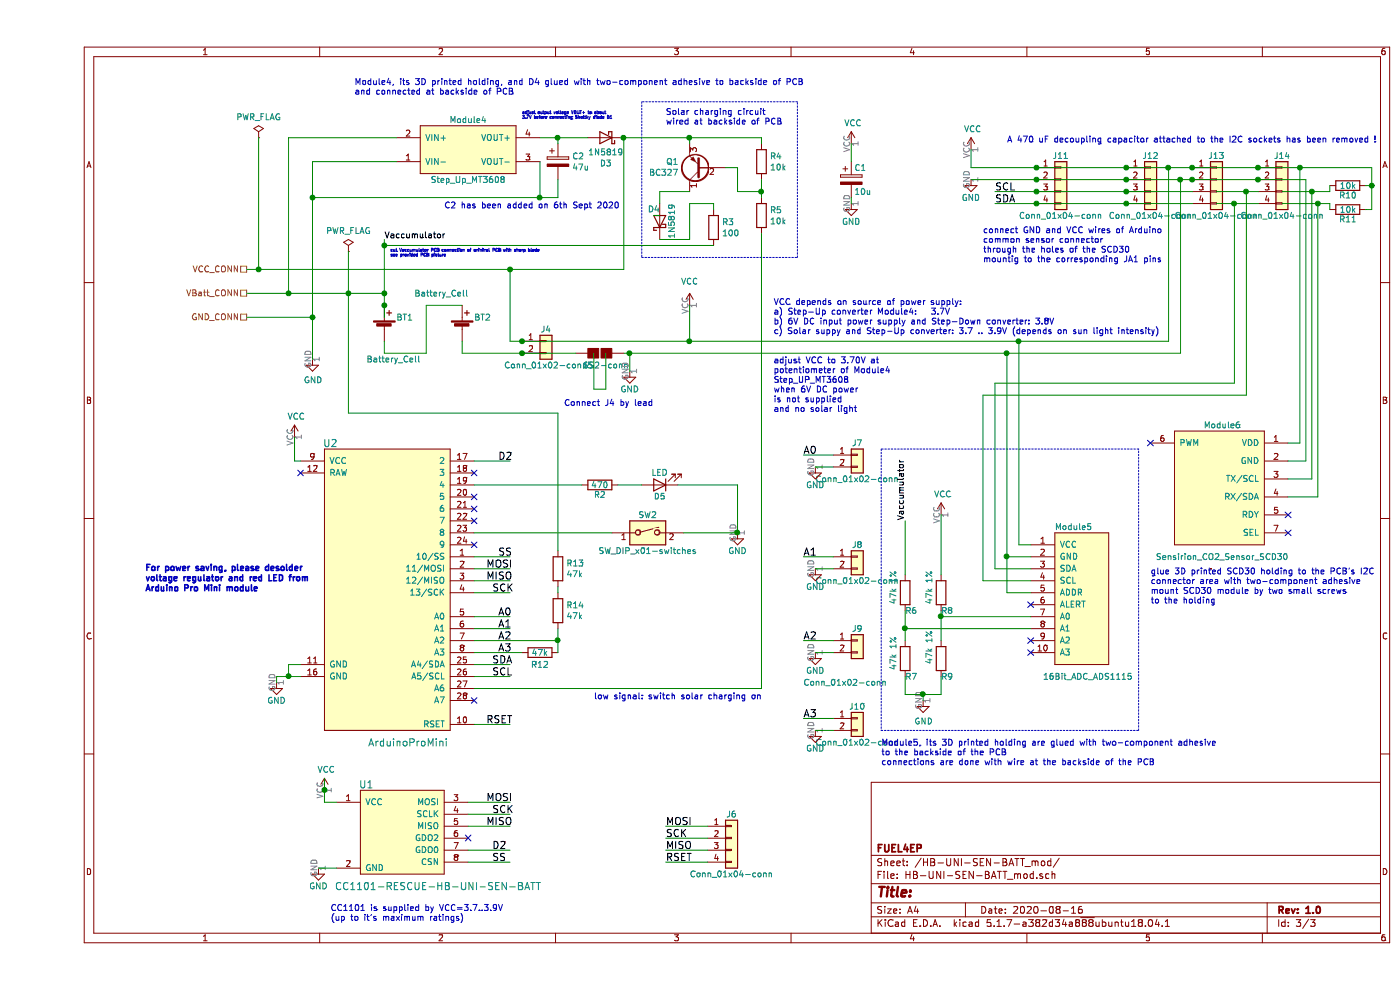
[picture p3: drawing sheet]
EESchema Schematic File Version 4
EELAYER 30 0
EELAYER END
$Descr A4 11693 8268
encoding utf-8
Sheet 3 3
Title ""
Date "2020-08-16"
Rev "1.0"
Comp "FUEL4EP"
Comment1 ""
Comment2 ""
Comment3 ""
Comment4 ""
$EndDescr
$Comp
L HB-UNI-SEN-BATT-rescue:Conn_01x04-conn J11
U 1 1
P 8550 1500
F 0 "J11" H 8550 1700 50  0000 C CNN
F 1 "Conn_01x04-conn" H 8550 1200 50  0000 C CNN
F 2 "Pin_Headers:Pin_Header_Straight_1x04_Pitch2.54mm" H 8550 1500 50  0001 C CNN
F 3 "" H 8550 1500 50  0001 C CNN
	1    8550 1500
	1    0    0    -1  
$EndComp
$Comp
L HB-UNI-SEN-BATT-rescue:Conn_01x04-conn J13
U 1 1
P 9850 1500
F 0 "J13" H 9850 1700 50  0000 C CNN
F 1 "Conn_01x04-conn" H 9850 1200 50  0000 C CNN
F 2 "Pin_Headers:Pin_Header_Straight_1x04_Pitch2.54mm" H 9850 1500 50  0001 C CNN
F 3 "" H 9850 1500 50  0001 C CNN
	1    9850 1500
	1    0    0    -1  
$EndComp
$Comp
L HB-UNI-SEN-BATT-rescue:SW_DIP_x01-switches SW2
U 1 1
P 5100 4450
F 0 "SW2" H 5100 4600 50  0000 C CNN
F 1 "SW_DIP_x01-switches" H 5100 4300 50  0000 C CNN
F 2 "Buttons_Switches_THT:SW_PUSH_6mm_h5mm" H 5100 4450 50  0001 C CNN
F 3 "" H 5100 4450 50  0001 C CNN
	1    5100 4450
	1    0    0    -1  
$EndComp
$Comp
L Device:LED D5
U 1 1
P 5200 4050
F 0 "D5" H 5200 4150 50  0000 C CNN
F 1 "LED" H 5200 3950 50  0000 C CNN
F 2 "LEDs:LED_D3.0mm" H 5200 4050 50  0001 C CNN
F 3 "~" H 5200 4050 50  0001 C CNN
	1    5200 4050
	-1   0    0    1   
$EndComp
$Comp
L HB-UNI-SEN-BATT-rescue:Conn_01x02-conn J9
U 1 1
P 6850 5350
F 0 "J9" H 6850 5450 50  0000 C CNN
F 1 "Conn_01x02-conn" H 6750 5000 50  0000 C CNN
F 2 "Pin_Headers:Pin_Header_Straight_1x02_Pitch2.54mm" H 6850 5350 50  0001 C CNN
F 3 "" H 6850 5350 50  0001 C CNN
	1    6850 5350
	1    0    0    -1  
$EndComp
$Comp
L HB-UNI-SEN-BATT-rescue:Conn_01x02-conn J10
U 1 1
P 6850 6000
F 0 "J10" H 6850 6100 50  0000 C CNN
F 1 "Conn_01x02-conn" H 6850 5800 50  0000 C CNN
F 2 "Pin_Headers:Pin_Header_Straight_1x02_Pitch2.54mm" H 6850 6000 50  0001 C CNN
F 3 "" H 6850 6000 50  0001 C CNN
	1    6850 6000
	1    0    0    -1  
$EndComp
$Comp
L Device:R R2
U 1 1
P 4700 4050
F 0 "R2" V 4780 4050 50  0000 C CNN
F 1 "470" V 4700 4050 50  0000 C CNN
F 2 "Resistors_THT:R_Axial_DIN0207_L6.3mm_D2.5mm_P2.54mm_Vertical" V 4630 4050 50  0001 C CNN
F 3 "~" H 4700 4050 50  0001 C CNN
	1    4700 4050
	0    1    1    0   
$EndComp
$Comp
L HB-UNI-SEN-BATT-rescue:Conn_01x02-conn J4
U 1 1
P 4250 2850
F 0 "J4" H 4250 2950 50  0000 C CNN
F 1 "Conn_01x02-conn" H 4250 2650 50  0000 C CNN
F 2 "Pin_Headers:Pin_Header_Straight_1x02_Pitch2.54mm" H 4250 2850 50  0001 C CNN
F 3 "" H 4250 2850 50  0001 C CNN
	1    4250 2850
	1    0    0    -1  
$EndComp
$Comp
L HB-UNI-SEN-BATT-rescue:CC1101-RESCUE-HB-UNI-SEN-BATT U1
U 1 1
P 2800 7250
F 0 "U1" H 2750 7950 60  0000 C CNN
F 1 "CC1101-RESCUE-HB-UNI-SEN-BATT" H 3350 7100 60  0000 C CNN
F 2 "Homebrew:CC1101" H 2800 7250 60  0001 C CNN
F 3 "" H 2800 7250 60  0001 C CNN
	1    2800 7250
	1    0    0    -1  
$EndComp
$Comp
L HB-UNI-SEN-BATT-rescue:Conn_01x04-conn J6
U 1 1
P 5800 7000
F 0 "J6" H 5800 7200 50  0000 C CNN
F 1 "Conn_01x04-conn" H 5800 6700 50  0000 C CNN
F 2 "Pin_Headers:Pin_Header_Straight_1x04_Pitch2.54mm" H 5800 7000 50  0001 C CNN
F 3 "" H 5800 7000 50  0001 C CNN
	1    5800 7000
	1    0    0    -1  
$EndComp
$Comp
L power:GND #PWR020
U 1 1
P 7800 1500
F 0 "#PWR020" H 7800 1250 50  0001 C CNN
F 1 "GND" H 7800 1350 50  0000 C CNN
F 2 "" H 7800 1500 50  0001 C CNN
F 3 "" H 7800 1500 50  0001 C CNN
	1    7800 1500
	1    0    0    -1  
$EndComp
$Comp
L power:GND #PWR08
U 1 1
P 4950 3100
F 0 "#PWR08" H 4950 2850 50  0001 C CNN
F 1 "GND" H 4950 2950 50  0000 C CNN
F 2 "" H 4950 3100 50  0001 C CNN
F 3 "" H 4950 3100 50  0001 C CNN
	1    4950 3100
	1    0    0    -1  
$EndComp
$Comp
L power:GND #PWR011
U 1 1
P 6500 3900
F 0 "#PWR011" H 6500 3650 50  0001 C CNN
F 1 "GND" H 6500 3750 50  0000 C CNN
F 2 "" H 6500 3900 50  0001 C CNN
F 3 "" H 6500 3900 50  0001 C CNN
	1    6500 3900
	1    0    0    -1  
$EndComp
$Comp
L power:GND #PWR06
U 1 1
P 2350 7250
F 0 "#PWR06" H 2350 7000 50  0001 C CNN
F 1 "GND" H 2350 7100 50  0000 C CNN
F 2 "" H 2350 7250 50  0001 C CNN
F 3 "" H 2350 7250 50  0001 C CNN
	1    2350 7250
	1    0    0    -1  
$EndComp
$Comp
L power:GND #PWR03
U 1 1
P 2000 5700
F 0 "#PWR03" H 2000 5450 50  0001 C CNN
F 1 "GND" H 2000 5550 50  0000 C CNN
F 2 "" H 2000 5700 50  0001 C CNN
F 3 "" H 2000 5700 50  0001 C CNN
	1    2000 5700
	1    0    0    -1  
$EndComp
$Comp
L power:GND #PWR012
U 1 1
P 6500 4750
F 0 "#PWR012" H 6500 4500 50  0001 C CNN
F 1 "GND" H 6500 4600 50  0000 C CNN
F 2 "" H 6500 4750 50  0001 C CNN
F 3 "" H 6500 4750 50  0001 C CNN
	1    6500 4750
	1    0    0    -1  
$EndComp
$Comp
L power:GND #PWR013
U 1 1
P 6500 5450
F 0 "#PWR013" H 6500 5200 50  0001 C CNN
F 1 "GND" H 6500 5300 50  0000 C CNN
F 2 "" H 6500 5450 50  0001 C CNN
F 3 "" H 6500 5450 50  0001 C CNN
	1    6500 5450
	1    0    0    -1  
$EndComp
$Comp
L power:GND #PWR014
U 1 1
P 6500 6100
F 0 "#PWR014" H 6500 5850 50  0001 C CNN
F 1 "GND" H 6500 5950 50  0000 C CNN
F 2 "" H 6500 6100 50  0001 C CNN
F 3 "" H 6500 6100 50  0001 C CNN
	1    6500 6100
	1    0    0    -1  
$EndComp
$Comp
L power:GND #PWR010
U 1 1
P 5850 4450
F 0 "#PWR010" H 5850 4200 50  0001 C CNN
F 1 "GND" H 5850 4300 50  0000 C CNN
F 2 "" H 5850 4450 50  0001 C CNN
F 3 "" H 5850 4450 50  0001 C CNN
	1    5850 4450
	1    0    0    -1  
$EndComp
NoConn ~ 3650 3950
NoConn ~ 2200 3950
NoConn ~ 3650 4350
NoConn ~ 3600 7000
Text Label 3850 3850 0    60   ~ 0
D2
Text Label 3800 7100 0    60   ~ 0
D2
Text Label 3850 4650 0    60   ~ 0
SS
Text Label 3750 4750 0    60   ~ 0
MOSI
Text Label 3750 4850 0    60   ~ 0
MISO
Text Label 3800 4950 0    60   ~ 0
SCK
Text Label 3800 7200 0    60   ~ 0
SS
Text Label 3850 5150 0    60   ~ 0
A0
Text Label 3850 5250 0    60   ~ 0
A1
Text Label 3850 5350 0    60   ~ 0
A2
Text Label 3850 5450 0    60   ~ 0
A3
Text Label 3800 5550 0    60   ~ 0
SDA
Text Label 3800 5650 0    60   ~ 0
SCL
Text Label 3750 6050 0    60   ~ 0
RSET
Text Label 3750 6700 0    60   ~ 0
MOSI
Text Label 3750 6900 0    60   ~ 0
MISO
Text Label 3800 6800 0    60   ~ 0
SCK
Text Label 5250 7200 0    60   ~ 0
RSET
Text Label 5250 7100 0    60   ~ 0
MISO
Text Label 5250 7000 0    60   ~ 0
SCK
Text Label 5250 6900 0    60   ~ 0
MOSI
Text Label 6400 6000 0    60   ~ 0
A3
Text Label 6400 5350 0    60   ~ 0
A2
Text Label 6400 4650 0    60   ~ 0
A1
Text Label 6400 3800 0    60   ~ 0
A0
Text Label 8000 1700 0    60   ~ 0
SDA
Text Label 8000 1600 0    60   ~ 0
SCL
$Comp
L Device:Battery_Cell BT1
U 1 1
P 2900 2750
F 0 "BT1" H 3000 2850 50  0000 L CNN
F 1 "Battery_Cell" H 2750 2500 50  0000 L CNN
F 2 "Homebrew:BATTERY_HOLDER_GOOBAY_AA" V 2900 2810 50  0001 C CNN
F 3 "~" V 2900 2810 50  0001 C CNN
	1    2900 2750
	1    0    0    -1  
$EndComp
$Comp
L Device:Battery_Cell BT2
U 1 1
P 3550 2750
F 0 "BT2" H 3650 2850 50  0000 L CNN
F 1 "Battery_Cell" H 3150 3050 50  0000 L CNN
F 2 "Homebrew:BATTERY_HOLDER_GOOBAY_AA" V 3550 2810 50  0001 C CNN
F 3 "~" V 3550 2810 50  0001 C CNN
	1    3550 2750
	1    0    0    -1  
$EndComp
$Comp
L HB-UNI-SEN-BATT-rescue:Conn_01x04-conn J12
U 1 1
P 9300 1500
F 0 "J12" H 9300 1700 50  0000 C CNN
F 1 "Conn_01x04-conn" H 9300 1200 50  0000 C CNN
F 2 "Pin_Headers:Pin_Header_Straight_1x04_Pitch2.54mm" H 9300 1500 50  0001 C CNN
F 3 "" H 9300 1500 50  0001 C CNN
	1    9300 1500
	1    0    0    -1  
$EndComp
$Comp
L HB-UNI-SEN-BATT-rescue:Conn_01x02-conn J8
U 1 1
P 6850 4650
F 0 "J8" H 6850 4750 50  0000 C CNN
F 1 "Conn_01x02-conn" H 6850 4450 50  0000 C CNN
F 2 "Pin_Headers:Pin_Header_Straight_1x02_Pitch2.54mm" H 6850 4650 50  0001 C CNN
F 3 "" H 6850 4650 50  0001 C CNN
	1    6850 4650
	1    0    0    -1  
$EndComp
$Comp
L HB-UNI-SEN-BATT-rescue:Conn_01x02-conn J7
U 1 1
P 6850 3800
F 0 "J7" H 6850 3900 50  0000 C CNN
F 1 "Conn_01x02-conn" H 6850 3600 50  0000 C CNN
F 2 "Pin_Headers:Pin_Header_Straight_1x02_Pitch2.54mm" H 6850 3800 50  0001 C CNN
F 3 "" H 6850 3800 50  0001 C CNN
	1    6850 3800
	1    0    0    -1  
$EndComp
NoConn ~ 3650 4250
$Comp
L power:GND #PWR016
U 1 1
P 6800 1700
F 0 "#PWR016" H 6800 1450 50  0001 C CNN
F 1 "GND" H 6800 1550 50  0000 C CNN
F 2 "" H 6800 1700 50  0001 C CNN
F 3 "" H 6800 1700 50  0001 C CNN
	1    6800 1700
	1    0    0    -1  
$EndComp
$Comp
L Device:CP C1
U 1 1
P 6800 1500
F 0 "C1" H 6825 1600 50  0000 L CNN
F 1 "10u" H 6825 1400 50  0000 L CNN
F 2 "Capacitors_THT:CP_Radial_D4.0mm_P1.50mm" H 6838 1350 50  0001 C CNN
F 3 "~" H 6800 1500 50  0001 C CNN
	1    6800 1500
	1    0    0    -1  
$EndComp
Wire Wire Line
	3650 4450 4800 4450
Wire Wire Line
	3950 3850 3650 3850
Wire Wire Line
	2350 7250 2500 7250
Wire Wire Line
	2000 5650 2100 5650
Wire Wire Line
	2000 5700 2000 5650
Wire Wire Line
	2100 5650 2100 5550
Wire Wire Line
	2100 5550 2200 5550
Connection ~ 2100 5650
Wire Wire Line
	6400 3800 6650 3800
Wire Wire Line
	6400 4650 6650 4650
Wire Wire Line
	6500 5450 6650 5450
Wire Wire Line
	6400 6000 6650 6000
Wire Wire Line
	6500 6100 6650 6100
Wire Wire Line
	5250 7100 5600 7100
Wire Wire Line
	5250 7200 5600 7200
Wire Wire Line
	5250 6900 5600 6900
Wire Wire Line
	5250 7000 5600 7000
Wire Wire Line
	3600 7200 3950 7200
Wire Wire Line
	3600 7100 3950 7100
Wire Wire Line
	3600 6700 3950 6700
Wire Wire Line
	3600 6800 3950 6800
Wire Wire Line
	3600 6900 3950 6900
Wire Wire Line
	3650 4650 3950 4650
Wire Wire Line
	3650 4750 3950 4750
Wire Wire Line
	3650 5650 3950 5650
Wire Wire Line
	4850 4050 5050 4050
Wire Wire Line
	3650 4950 3950 4950
Wire Wire Line
	3650 4850 3950 4850
Wire Wire Line
	3650 5150 3950 5150
Wire Wire Line
	3650 5250 3950 5250
Wire Wire Line
	3650 5550 3950 5550
Wire Wire Line
	6650 5350 6400 5350
Wire Wire Line
	3250 2550 3250 2950
Wire Wire Line
	3250 2550 3550 2550
Wire Wire Line
	6500 3900 6650 3900
Wire Wire Line
	6500 4750 6650 4750
Wire Wire Line
	6800 1650 6800 1700
Wire Wire Line
	2900 2850 2900 2950
Wire Wire Line
	2900 2950 3250 2950
$Comp
L Device:R R10
U 1 1
P 10950 1550
F 0 "R10" V 11030 1550 50  0000 C CNN
F 1 "10k" V 10950 1550 50  0000 C CNN
F 2 "Resistors_THT:R_Axial_DIN0207_L6.3mm_D2.5mm_P2.54mm_Vertical" V 10880 1550 50  0001 C CNN
F 3 "~" H 10950 1550 50  0001 C CNN
	1    10950 1550
	0    1    1    0   
$EndComp
$Comp
L Device:R R11
U 1 1
P 10950 1750
F 0 "R11" V 11030 1750 50  0000 C CNN
F 1 "10k" V 10950 1750 50  0000 C CNN
F 2 "Resistors_THT:R_Axial_DIN0207_L6.3mm_D2.5mm_P2.54mm_Vertical" V 10880 1750 50  0001 C CNN
F 3 "~" H 10950 1750 50  0001 C CNN
	1    10950 1750
	0    1    1    0   
$EndComp
Wire Wire Line
	10800 1700 10800 1750
Wire Wire Line
	10800 1600 10800 1550
Wire Wire Line
	11150 1400 11150 1550
Wire Wire Line
	11150 1750 11100 1750
Wire Wire Line
	11100 1550 11150 1550
Connection ~ 11150 1550
$Comp
L HB-UNI-SEN-BATT-rescue:GS2-conn J5
U 1 1
P 4700 2950
F 0 "J5" V 4800 2850 50  0000 C CNN
F 1 "GS2-conn" V 4800 3000 50  0000 C CNN
F 2 "Connectors:GS2" V 4774 2950 50  0001 C CNN
F 3 "" H 4700 2950 50  0001 C CNN
	1    4700 2950
	0    1    1    0   
$EndComp
$Comp
L Homebrew:ArduinoProMini U2
U 1 1
P 2950 5050
F 0 "U2" H 2450 6400 60  0000 C CNN
F 1 "ArduinoProMini" H 3100 3900 60  0000 C CNN
F 2 "Homebrew:ArduinoProMini" H 2950 4950 60  0001 C CNN
F 3 "" H 2950 4950 60  0001 C CNN
	1    2950 5050
	1    0    0    -1  
$EndComp
Wire Wire Line
	3650 6050 3950 6050
NoConn ~ 3650 5850
Wire Wire Line
	2100 5650 2200 5650
Wire Wire Line
	11150 1550 11150 1750
Wire Wire Line
	2900 2450 2900 2550
$Comp
L power:GND #PWR05
U 1 1
P 2300 3000
F 0 "#PWR05" H 2300 2750 50  0001 C CNN
F 1 "GND" H 2305 2827 50  0000 C CNN
F 2 "" H 2300 3000 50  0001 C CNN
F 3 "" H 2300 3000 50  0001 C CNN
	1    2300 3000
	1    0    0    -1  
$EndComp
Wire Wire Line
	4050 2950 4500 2950
Wire Wire Line
	4650 2950 4650 3250
Wire Wire Line
	4650 3250 4750 3250
Wire Wire Line
	4750 3250 4750 2950
Wire Wire Line
	2300 2650 2300 3000
Text HLabel 1750 2450 0    50   UnSpc ~ 0
VBatt_CONN
Text HLabel 1750 2250 0    50   UnSpc ~ 0
VCC_CONN
Text HLabel 1750 2650 0    50   UnSpc ~ 0
GND_CONN
Wire Wire Line
	9850 1600 10100 1600
Wire Wire Line
	9850 1700 10000 1700
Wire Wire Line
	2300 2650 1750 2650
Connection ~ 2300 2650
$Comp
L power:VCC #PWR09
U 1 1
P 5450 2550
F 0 "#PWR09" H 5450 2400 50  0001 C CNN
F 1 "VCC" H 5450 2750 50  0000 C CNN
F 2 "" H 5450 2550 50  0001 C CNN
F 3 "" H 5450 2550 50  0001 C CNN
	1    5450 2550
	1    0    0    -1  
$EndComp
$Comp
L power:VCC #PWR015
U 1 1
P 6800 1200
F 0 "#PWR015" H 6800 1050 50  0001 C CNN
F 1 "VCC" H 6815 1373 50  0000 C CNN
F 2 "" H 6800 1200 50  0001 C CNN
F 3 "" H 6800 1200 50  0001 C CNN
	1    6800 1200
	1    0    0    -1  
$EndComp
$Comp
L power:VCC #PWR019
U 1 1
P 7800 1250
F 0 "#PWR019" H 7800 1100 50  0001 C CNN
F 1 "VCC" H 7815 1423 50  0000 C CNN
F 2 "" H 7800 1250 50  0001 C CNN
F 3 "" H 7800 1250 50  0001 C CNN
	1    7800 1250
	1    0    0    -1  
$EndComp
Wire Wire Line
	7800 1400 7800 1250
$Comp
L power:VCC #PWR04
U 1 1
P 2150 3650
F 0 "#PWR04" H 2150 3500 50  0001 C CNN
F 1 "VCC" H 2165 3823 50  0000 C CNN
F 2 "" H 2150 3650 50  0001 C CNN
F 3 "" H 2150 3650 50  0001 C CNN
	1    2150 3650
	1    0    0    -1  
$EndComp
Wire Wire Line
	2200 3850 2150 3850
Wire Wire Line
	2150 3850 2150 3650
$Comp
L power:VCC #PWR07
U 1 1
P 2400 6600
F 0 "#PWR07" H 2400 6450 50  0001 C CNN
F 1 "VCC" H 2415 6773 50  0000 C CNN
F 2 "" H 2400 6600 50  0001 C CNN
F 3 "" H 2400 6600 50  0001 C CNN
	1    2400 6600
	1    0    0    -1  
$EndComp
Wire Wire Line
	2500 6700 2400 6700
Wire Wire Line
	2400 6700 2400 6600
Connection ~ 2400 6600
Wire Wire Line
	2400 6600 2400 6500
$Comp
L HB-UNI-Sensor1-CO2_SCD30:Step_Up_MT3608 Module?
U 1 1
P 3600 1250
AR Path="/5F394827" Ref="Module?"  Part="1" 
AR Path="/5F37F134/5F394827" Ref="Module4"  Part="1" 
F 0 "Module4" H 3600 1500 50  0000 C CNN
F 1 "Step_Up_MT3608" H 3600 1000 50  0000 C CNN
F 2 "" H 3600 1750 50  0001 C CNN
F 3 "https://chips-and-more.com/cm/pdf/K3608.pdf" H 3600 1750 50  0001 C CNN
	1    3600 1250
	1    0    0    -1  
$EndComp
Connection ~ 2900 2550
Wire Wire Line
	2900 2550 2900 2650
Wire Wire Line
	2300 1350 2300 1650
Wire Wire Line
	4200 1150 4350 1150
Wire Wire Line
	4900 2250 3950 2250
Connection ~ 3950 2250
Wire Wire Line
	4200 1350 4200 1650
Wire Wire Line
	4200 1650 2300 1650
Connection ~ 2300 1650
Wire Wire Line
	2300 1650 2300 2650
Text Notes 2650 800  0    50   ~ 0
Module4, its 3D printed holding, and D4 glued with two-component adhesive to backside of PCB\nand connected at backside of PCB\n
Text Notes 4400 3400 0    50   ~ 0
Connect J4 by lead
Text Notes 2450 7700 0    50   ~ 0
CC1101 is supplied by VCC=3.7..3.9V \n(up to it's maximum ratings)\n
Text Notes 6150 2800 0    50   ~ 0
VCC depends on source of power supply:\na) Step-Up converter Module4:   3.7V\nb) 6V DC input power supply and Step-Down converter: 3.8V\nc) Solar suppy and Step-Up converter: 3.7 .. 3.9V (depends on sun light intensity)
Text Notes 900  4950 0    50   ~ 10
For power saving, please desolder\nvoltage regulator and red LED from\nArduino Pro Mini module
NoConn ~ 3650 4150
$Comp
L Transistor_BJT:BC327 Q1
U 1 1
P 5550 1400
F 0 "Q1" H 5741 1354 50  0000 L CNN
F 1 "BC327" H 5741 1445 50  0000 L CNN
F 2 "Package_TO_SOT_THT:TO-92_Inline" H 5750 1325 50  0001 L CIN
F 3 "http://www.onsemi.com/pub_link/Collateral/BC327-D.PDF" H 5550 1400 50  0001 L CNN
	1    5550 1400
	-1   0    0    1   
$EndComp
$Comp
L Device:R R4
U 1 1
P 6050 1350
F 0 "R4" H 6120 1396 50  0000 L CNN
F 1 "10k" H 6120 1305 50  0000 L CNN
F 2 "" V 5980 1350 50  0001 C CNN
F 3 "~" H 6050 1350 50  0001 C CNN
	1    6050 1350
	1    0    0    -1  
$EndComp
$Comp
L Device:R R5
U 1 1
P 6050 1800
F 0 "R5" H 6120 1846 50  0000 L CNN
F 1 "10k" H 6120 1755 50  0000 L CNN
F 2 "" V 5980 1800 50  0001 C CNN
F 3 "~" H 6050 1800 50  0001 C CNN
	1    6050 1800
	1    0    0    -1  
$EndComp
$Comp
L Device:R R3
U 1 1
P 5650 1900
F 0 "R3" H 5720 1946 50  0000 L CNN
F 1 "100" H 5720 1855 50  0000 L CNN
F 2 "" V 5580 1900 50  0001 C CNN
F 3 "~" H 5650 1900 50  0001 C CNN
	1    5650 1900
	1    0    0    -1  
$EndComp
Wire Wire Line
	6050 1200 6050 1150
Wire Wire Line
	2900 2050 2900 2450
Connection ~ 2900 2450
Connection ~ 2600 2450
Wire Wire Line
	2600 2450 2900 2450
Wire Wire Line
	2600 2100 2600 2450
$Comp
L power:PWR_FLAG #FLG09
U 1 1
P 2600 2100
F 0 "#FLG09" H 2600 2175 50  0001 C CNN
F 1 "PWR_FLAG" H 2600 2273 50  0000 C CNN
F 2 "" H 2600 2100 50  0001 C CNN
F 3 "~" H 2600 2100 50  0001 C CNN
	1    2600 2100
	1    0    0    -1  
$EndComp
Wire Wire Line
	6050 1950 6050 5750
Wire Wire Line
	3650 5750 6050 5750
Text Notes 4650 5850 0    50   ~ 0
low signal: switch solar charging on
Text Notes 5250 1050 0    50   ~ 0
Solar charging circuit\nwired at backside of PCB
Wire Notes Line
	5050 2150 6350 2150
Wire Notes Line
	6350 2150 6350 850 
Wire Notes Line
	6350 850  5050 850 
Wire Notes Line
	5050 850  5050 2150
Wire Wire Line
	4900 2950 4950 2950
Wire Wire Line
	4950 3100 4950 2950
Connection ~ 4950 2950
Wire Wire Line
	4050 2950 3550 2950
Wire Wire Line
	3550 2850 3550 2950
Connection ~ 4050 2950
Wire Wire Line
	3950 2850 4050 2850
Wire Wire Line
	3950 2250 3950 2850
Wire Wire Line
	9450 2850 9450 1400
Connection ~ 9450 1400
Wire Wire Line
	9450 1400 9650 1400
Wire Wire Line
	9550 1500 9650 1500
Wire Wire Line
	9550 1500 9550 2950
Wire Wire Line
	4950 2950 8100 2950
Text Notes 4050 1000 0    24   ~ 0
adjust output voltage VOUT+ to about\n3.7V before connecting Shottky diode D1
Text Notes 6150 3450 0    50   ~ 0
adjust VCC to 3.70V at\npotentiometer of Module4\nStep_UP_MT3608\nwhen 6V DC power\nis not supplied\nand no solar light
Text Notes 7900 2200 0    50   ~ 0
connect GND and VCC wires of Arduino\ncommon sensor connector\nthrough the holes of the SCD30\nmountig to the corresponding JA1 pins
NoConn ~ 10450 4300
NoConn ~ 10450 4450
NoConn ~ 9300 3700
Text Notes 9300 5050 0    50   ~ 0
glue 3D printed SCD30 holding to the PCB's I2C\nconnector area with two-component adhesive\nmount SCD30 module by two small screws\nto the holding
$Comp
L HB-UNI-Sensor1-CO2_SCD30:Sensirion_CO2_Sensor_SCD30 Module6
U 1 1
P 9900 4050
F 0 "Module6" H 9900 4550 50  0000 C CNN
F 1 "Sensirion_CO2_Sensor_SCD30" H 9900 3450 50  0000 C CNN
F 2 "" H 9700 4550 50  0001 C CNN
F 3 "https://www.sensirion.com/fileadmin/user_upload/customers/sensirion/Dokumente/9.5_CO2/Sensirion_CO2_Sensors_SCD30_Datasheet.pdf" H 9700 4550 50  0001 C CNN
	1    9900 4050
	-1   0    0    -1  
$EndComp
Wire Wire Line
	3650 4050 4550 4050
Wire Wire Line
	5400 4450 5850 4450
Wire Wire Line
	5850 4450 5850 4050
Wire Wire Line
	5350 4050 5850 4050
Connection ~ 5850 4450
Text Notes 2950 2150 0    24   ~ 0
cut Vaccumulator PCB connection of orininal PCB with sharp blade\nsee provided PCB picture
Text Label 2900 2000 0    50   ~ 0
Vaccumulator
Wire Wire Line
	2900 2050 2900 2000
Connection ~ 2900 2050
Wire Wire Line
	10550 3700 10550 1400
Wire Wire Line
	10550 1400 11150 1400
Wire Wire Line
	10600 1500 10600 3850
Wire Wire Line
	10450 4000 10650 4000
Wire Wire Line
	10650 4000 10650 1600
Wire Wire Line
	10650 1600 10800 1600
Wire Wire Line
	10450 4150 10700 4150
Wire Wire Line
	10700 4150 10700 1700
Wire Wire Line
	10700 1700 10800 1700
$Comp
L HB-UNI-Sensor1-CO2_SCD30:16Bit_ADC_ADS1115 Module5
U 1 1
P 8750 5000
F 0 "Module5" H 8500 5600 50  0000 L CNN
F 1 "16Bit_ADC_ADS1115" H 8400 4350 50  0000 L CNN
F 2 "" H 8500 5700 50  0001 C CNN
F 3 "https://www.ti.com/lit/ds/symlink/ads1115.pdf" H 8500 5700 50  0001 C CNN
	1    8750 5000
	1    0    0    -1  
$EndComp
Wire Wire Line
	8200 4550 8200 2850
Connection ~ 8200 2850
Wire Wire Line
	8200 2850 9450 2850
Wire Wire Line
	8300 4650 8100 4650
Wire Wire Line
	8100 4650 8100 2950
Connection ~ 8100 2950
Wire Wire Line
	8100 2950 9550 2950
Wire Wire Line
	8300 4750 8000 4750
Wire Wire Line
	8000 4750 8000 3200
Wire Wire Line
	10000 3200 10000 1700
Wire Wire Line
	8000 3200 10000 3200
Wire Wire Line
	8300 4850 7900 4850
Wire Wire Line
	7900 4850 7900 3300
Wire Wire Line
	7900 3300 10100 3300
Wire Wire Line
	10100 3300 10100 1600
Wire Wire Line
	8350 1500 7800 1500
Wire Wire Line
	8350 1400 7800 1400
Wire Wire Line
	8350 1600 8000 1600
Wire Wire Line
	8350 1700 8000 1700
Connection ~ 9100 1400
Wire Wire Line
	9100 1400 9450 1400
$Comp
L HB-UNI-SEN-BATT-rescue:Conn_01x04-conn J14
U 1 1
P 10400 1500
F 0 "J14" H 10400 1700 50  0000 C CNN
F 1 "Conn_01x04-conn" H 10400 1200 50  0000 C CNN
F 2 "Pin_Headers:Pin_Header_Straight_1x04_Pitch2.54mm" H 10400 1500 50  0001 C CNN
F 3 "" H 10400 1500 50  0001 C CNN
	1    10400 1500
	1    0    0    -1  
$EndComp
Wire Wire Line
	10200 1600 10100 1600
Connection ~ 10100 1600
Wire Wire Line
	10200 1700 10000 1700
Connection ~ 10000 1700
Wire Wire Line
	10650 1600 10400 1600
Connection ~ 10650 1600
Wire Wire Line
	10700 1700 10400 1700
Connection ~ 10700 1700
$Comp
L Device:R R6
U 1 1
P 7250 4950
F 0 "R6" H 7250 4800 50  0000 L CNN
F 1 "47k 1%" V 7150 4850 50  0000 L CNN
F 2 "" V 7180 4950 50  0001 C CNN
F 3 "~" H 7250 4950 50  0001 C CNN
	1    7250 4950
	1    0    0    -1  
$EndComp
$Comp
L Device:R R8
U 1 1
P 7550 4950
F 0 "R8" H 7550 4800 50  0000 L CNN
F 1 "47k 1%" V 7450 4850 50  0000 L CNN
F 2 "" V 7480 4950 50  0001 C CNN
F 3 "~" H 7550 4950 50  0001 C CNN
	1    7550 4950
	1    0    0    -1  
$EndComp
$Comp
L Device:R R9
U 1 1
P 7550 5500
F 0 "R9" H 7550 5350 50  0000 L CNN
F 1 "47k 1%" V 7450 5450 50  0000 L CNN
F 2 "" V 7480 5500 50  0001 C CNN
F 3 "~" H 7550 5500 50  0001 C CNN
	1    7550 5500
	1    0    0    -1  
$EndComp
$Comp
L power:GND #PWR017
U 1 1
P 7400 5850
F 0 "#PWR017" H 7400 5600 50  0001 C CNN
F 1 "GND" H 7405 5677 50  0000 C CNN
F 2 "" H 7400 5850 50  0001 C CNN
F 3 "" H 7400 5850 50  0001 C CNN
	1    7400 5850
	1    0    0    -1  
$EndComp
Wire Wire Line
	7250 5650 7250 5800
Wire Wire Line
	7250 5800 7400 5800
Wire Wire Line
	7400 5800 7400 5850
Wire Wire Line
	7550 5650 7550 5800
Wire Wire Line
	7550 5800 7400 5800
Connection ~ 7400 5800
Wire Wire Line
	7250 5350 7250 5250
Wire Wire Line
	7550 5350 7550 5150
Wire Wire Line
	8300 5150 7550 5150
Connection ~ 7550 5150
Wire Wire Line
	7550 5150 7550 5100
Wire Wire Line
	8300 5250 7250 5250
Connection ~ 7250 5250
Wire Wire Line
	7250 5250 7250 5100
$Comp
L Device:R R7
U 1 1
P 7250 5500
F 0 "R7" H 7250 5350 50  0000 L CNN
F 1 "47k 1%" V 7150 5400 50  0000 L CNN
F 2 "" V 7180 5500 50  0001 C CNN
F 3 "~" H 7250 5500 50  0001 C CNN
	1    7250 5500
	1    0    0    -1  
$EndComp
$Comp
L power:VCC #PWR018
U 1 1
P 7550 4300
F 0 "#PWR018" H 7550 4150 50  0001 C CNN
F 1 "VCC" H 7565 4473 50  0000 C CNN
F 2 "" H 7550 4300 50  0001 C CNN
F 3 "" H 7550 4300 50  0001 C CNN
	1    7550 4300
	1    0    0    -1  
$EndComp
Text Label 7250 4350 1    50   ~ 0
Vaccumulator
Wire Wire Line
	7250 4350 7250 4800
Wire Wire Line
	7550 4300 7550 4800
Wire Wire Line
	8100 4650 8100 4950
Wire Wire Line
	8100 4950 8300 4950
Connection ~ 8100 4650
NoConn ~ 8300 5050
NoConn ~ 8300 5350
NoConn ~ 8300 5450
Wire Notes Line
	7050 6100 9200 6100
Wire Notes Line
	9200 6100 9200 3750
Wire Notes Line
	9200 3750 7050 3750
Wire Notes Line
	7050 3750 7050 6100
Text Notes 7050 6400 0    50   ~ 0
Module5, its 3D printed holding are glued with two-component adhesive\nto the backside of the PCB\nconnections are done with wire at the backside of the PCB
$Comp
L Diode:1N5819 D4
U 1 1
P 5200 1850
F 0 "D4" V 5300 1950 50  0000 R CNN
F 1 "1N5819" H 5350 1750 50  0000 R CNN
F 2 "Diode_THT:D_DO-41_SOD81_P10.16mm_Horizontal" H 5200 1675 50  0001 C CNN
F 3 "http://www.vishay.com/docs/88525/1n5817.pdf" H 5200 1850 50  0001 C CNN
	1    5200 1850
	0    -1   -1   0   
$EndComp
Wire Wire Line
	6050 1500 6050 1600
Wire Wire Line
	5450 1200 5450 1150
Wire Wire Line
	5450 1150 6050 1150
Wire Wire Line
	5750 1400 5850 1400
Wire Wire Line
	5850 1400 5850 1600
Wire Wire Line
	5850 1600 6050 1600
Connection ~ 6050 1600
Wire Wire Line
	6050 1600 6050 1650
Wire Wire Line
	5450 1600 5200 1600
Wire Wire Line
	5200 1800 5150 1800
Wire Wire Line
	2900 2050 5650 2050
Wire Wire Line
	5650 1750 5650 1700
Wire Wire Line
	5650 1700 5450 1700
Wire Wire Line
	5450 1700 5450 2000
Wire Wire Line
	5450 2000 5200 2000
Wire Wire Line
	5200 1700 5200 1600
Wire Wire Line
	8350 1600 9100 1600
Connection ~ 8350 1600
Wire Wire Line
	8350 1700 9100 1700
Connection ~ 8350 1700
Connection ~ 9100 1600
Wire Wire Line
	9100 1600 9650 1600
Wire Wire Line
	9100 1700 9650 1700
Connection ~ 9100 1700
Wire Wire Line
	9100 1500 9550 1500
Connection ~ 9100 1500
Connection ~ 9550 1500
Wire Wire Line
	9650 1400 10200 1400
Connection ~ 9650 1400
Wire Wire Line
	9650 1500 10200 1500
Connection ~ 9650 1500
Wire Wire Line
	10450 3700 10550 3700
Wire Wire Line
	10450 3850 10600 3850
Wire Wire Line
	10200 1400 10550 1400
Connection ~ 10200 1400
Connection ~ 10550 1400
Wire Wire Line
	10200 1500 10600 1500
Connection ~ 10200 1500
Wire Wire Line
	8350 1400 9100 1400
Connection ~ 8350 1400
Connection ~ 8350 1500
Wire Wire Line
	3000 1350 2300 1350
Wire Wire Line
	8300 4550 8200 4550
Wire Wire Line
	6800 1350 6800 1200
NoConn ~ 3650 4550
Wire Wire Line
	5450 2550 5450 2850
Wire Wire Line
	5450 2850 8200 2850
Wire Wire Line
	4050 2850 5450 2850
Connection ~ 4050 2850
Connection ~ 5450 2850
Wire Wire Line
	3000 1150 2100 1150
$Comp
L power:PWR_FLAG #FLG0101
U 1 1
P 1850 1150
F 0 "#FLG0101" H 1850 1225 50  0001 C CNN
F 1 "PWR_FLAG" H 1850 1323 50  0000 C CNN
F 2 "" H 1850 1150 50  0001 C CNN
F 3 "~" H 1850 1150 50  0001 C CNN
	1    1850 1150
	1    0    0    -1  
$EndComp
Wire Wire Line
	1750 2450 2100 2450
Wire Wire Line
	1750 2250 1850 2250
Wire Wire Line
	2100 1150 2100 2450
Connection ~ 2100 2450
Wire Wire Line
	2100 2450 2600 2450
Wire Wire Line
	1850 1150 1850 2250
Connection ~ 1850 2250
Wire Wire Line
	1850 2250 3950 2250
Wire Wire Line
	8350 1500 9100 1500
$Comp
L Device:CP C2
U 1 1
P 4350 1350
F 0 "C2" H 4468 1396 50  0000 L CNN
F 1 "47u" H 4468 1305 50  0000 L CNN
F 2 "" H 4388 1200 50  0001 C CNN
F 3 "~" H 4350 1350 50  0001 C CNN
	1    4350 1350
	1    0    0    -1  
$EndComp
Connection ~ 5450 1150
Wire Wire Line
	4900 1150 5450 1150
Connection ~ 4900 1150
Wire Wire Line
	4900 1150 4900 2250
$Comp
L Diode:1N5819 D3
U 1 1
P 4750 1150
F 0 "D3" H 4750 1367 50  0000 C CNN
F 1 "1N5819" H 4750 1276 50  0000 C CNN
F 2 "Diode_THT:D_DO-41_SOD81_P10.16mm_Horizontal" H 4750 975 50  0001 C CNN
F 3 "http://www.vishay.com/docs/88525/1n5817.pdf" H 4750 1150 50  0001 C CNN
	1    4750 1150
	-1   0    0    1   
$EndComp
Wire Wire Line
	4350 1200 4350 1150
Connection ~ 4350 1150
Wire Wire Line
	4350 1150 4600 1150
Wire Wire Line
	4350 1500 4350 1650
Wire Wire Line
	4350 1650 4200 1650
Connection ~ 4200 1650
Text Notes 3400 1750 0    50   ~ 0
C2 has been added on 6th Sept 2020\n
Text Notes 8100 1200 0    50   ~ 0
A 470 uF decoupling capacitor attached to the I2C sockets has been removed !
$Comp
L Device:R R12
U 1 1
P 4200 5450
F 0 "R12" V 4300 5450 50  0000 C CNN
F 1 "47k" V 4200 5450 50  0000 C CNN
F 2 "" V 4130 5450 50  0001 C CNN
F 3 "~" H 4200 5450 50  0001 C CNN
	1    4200 5450
	0    1    1    0   
$EndComp
$Comp
L Device:R R14
U 1 1
P 4350 5100
F 0 "R14" H 4420 5146 50  0000 L CNN
F 1 "47k" H 4420 5055 50  0000 L CNN
F 2 "" V 4280 5100 50  0001 C CNN
F 3 "~" H 4350 5100 50  0001 C CNN
	1    4350 5100
	1    0    0    -1  
$EndComp
$Comp
L Device:R R13
U 1 1
P 4350 4750
F 0 "R13" H 4420 4796 50  0000 L CNN
F 1 "47k" H 4420 4705 50  0000 L CNN
F 2 "" V 4280 4750 50  0001 C CNN
F 3 "~" H 4350 4750 50  0001 C CNN
	1    4350 4750
	1    0    0    -1  
$EndComp
Wire Wire Line
	3650 5450 4050 5450
Wire Wire Line
	4350 5450 4350 5350
Wire Wire Line
	4350 4950 4350 4900
Wire Wire Line
	4350 4600 4350 3450
Wire Wire Line
	4350 3450 2600 3450
Wire Wire Line
	2600 3450 2600 2450
Wire Wire Line
	3650 5350 4350 5350
Connection ~ 4350 5350
Wire Wire Line
	4350 5350 4350 5250
$EndSCHEMATC
